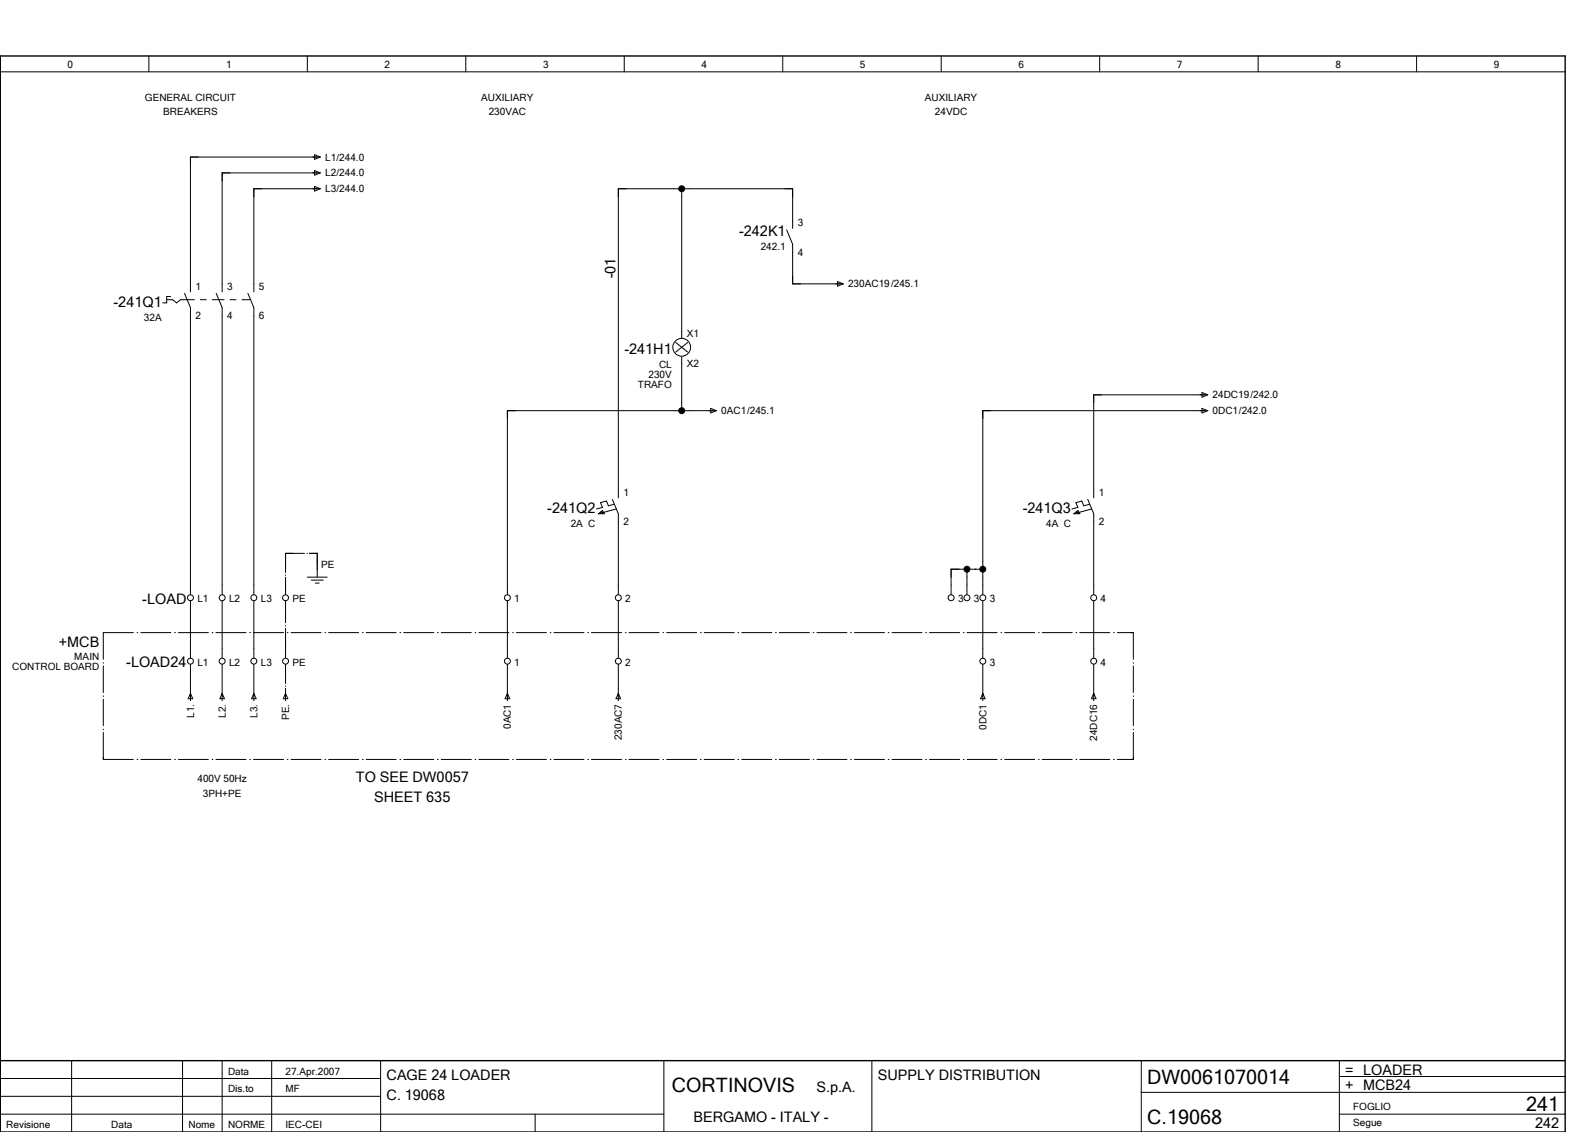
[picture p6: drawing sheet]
<svg xmlns="http://www.w3.org/2000/svg" width="399mm" height="286mm" viewBox="0 0 399 286" stroke-linecap="round" stroke-linejoin="round" font-family="sans-serif">
<g fill="none" stroke="#000" stroke-width=".25">
<path d="M.1 18.1h395M37.6 14.1v4M77.6 14.1v4M117.6 14.1v4M157.6 14.1v4M197.6 14.1v4M237.6 14.1v4M277.6 14.1v4M317.6 14.1v4M357.6 14.1v4M79.4 39.1l1.5 .5-1.5 .6zM80.8 39.6h-32.7v34"/>
<path d="M79.4 43.1l1.5 .5-1.5 .6zM79.4 47l1.5 .6-1.5 .6zM80.8 43.6h-24.7v30M80.8 47.6h-16.7v26M172.1 47.6v37.6M198.6 58l1.5 3.6v10h12.7M200.1 57.6v-10h-44v78M42.1 75.6h1.5l1 .8 1-.8h3.5M43.1 74.8h-1v1.6h-1M46.6 74l1.5 3.6v72.4M50.6 75.6h1.5M53.6 75.6h3"/>
<path d="M54.6 74l1.5 3.6v72.4M58.1 75.6h1.5M61.1 75.6h2M62.6 74l1.5 3.6v72.4M211.4 71.1l1.5 .5-1.5 .6zM170.6 86.4l3 2.4M172.1 90v13.6M173.6 86.4l-3 2.4M303.4 99.1l1.5 .5-1.5 .6zM304.7 99.6h-28.6v26M179.4 103l1.5 .6-1.5 .6zM180.7 103.6h-52.6v46.4"/>
<path d="M303.4 103l1.5 .6-1.5 .6zM304.7 103.6h-56.6v46.4M76.9 139.6h-4.8v4.9M77.5 139.6h.1M78.1 139.6h2v6M151.1 129.6l1-.8 .5 .8zM151.6 129.2h.5v.4M154.6 126l1.5 3.6v20.4M155.1 127.2l-1.5 .4-.5-1.2-1.5 .4 .5 1.2-1.5 .4M155.6 128.4l-4.5 1.2M271.1 129.6l1-.8 .5 .8zM271.6 129.2h.5v.4"/>
<path d="M274.6 126l1.5 3.6v20.4M275.1 127.2l-1.5 .4-.5-1.2-1.5 .4 .5 1.2-1.5 .4M275.6 128.4l-4.5 1.2M33.7 159.6h-7.6v6.8M34.6 159.6h.2M35.6 159.6h7.5M44.1 159.6h.2M45 159.6h7.6M48.1 151.6v14.4M53.5 159.6h.2M54.5 159.6h7.6M56.1 151.6v14.4"/>
<path d="M63 159.6h.2M64 159.6h7.6M64.1 151.6v14.4M72.1 145.1v.1M72.1 145.7v4.3M72.1 151.6v5.6M72.1 157.8v.2M72.1 158.5v7.5M72.5 159.6h.2M73.5 159.6h7.5M77.6 145.6h5M78.6 146.4h3"/>
<path d="M79.6 147.1h1M82 159.6h.2M83 159.6h7.5M91.5 159.6h.2M92.4 159.6h7.6M101 159.6h.1M101.9 159.6h7.6M110.4 159.6h.2M111.4 159.6h7.6M119.9 159.6h.2M120.9 159.6h7.5M128.1 151.6v14.4"/>
<path d="M129.4 159.6h.2M130.3 159.6h7.6M138.9 159.6h.2M139.8 159.6h7.6M148.4 159.6h.2M149.3 159.6h7.6M156.1 151.6v14.4M157.9 159.6h.1M158.8 159.6h7.6M167.3 159.6h.2M168.3 159.6h7.6M176.8 159.6h.2"/>
<path d="M177.7 159.6h7.6M186.3 159.6h.2M187.2 159.6h7.6M195.8 159.6h.2M196.7 159.6h7.6M205.2 159.6h.2M206.2 159.6h7.6M214.7 159.6h.2M215.7 159.6h7.6M224.2 159.6h.2M225.2 159.6h7.5M233.7 159.6h.2"/>
<path d="M234.6 159.6h7.6M243.1 159.6h.2M244.1 143.6v6.4M244.1 159.6h7.6M246.1 143.6h.1M248.1 143.6h-8v6.4M248.1 151.6v14.4M252.6 159.6h.2M253.6 159.6h7.6M262.1 159.6h.2M263.1 159.6h7.6M271.6 159.6h.2"/>
<path d="M272.6 159.6h7.5M276.1 151.6v14.4M281.1 159.6h.2M282 159.6h4.1v6.8M26.1 167.2v.2M26.1 168v6.8M26.1 175.6v.2M26.1 176.4v6.7M48.1 167.6v9.2M48.1 175l.6 1.3h-1.2zM56.1 167.6v9.2M56.1 175l.6 1.3h-1.2z"/>
<path d="M64.1 167.6v9.2M64.1 175l.6 1.3h-1.2zM72.1 167.6v4.9M72.1 173.1v.1M72.1 173.6v3.2M72.1 175l.5 1.3h-1.1zM128.1 167.6v9.2M128.1 175l.5 1.3h-1.1zM156.1 167.6v9.2M156.1 175l.5 1.3h-1.1zM248.1 167.6v9.2M248.1 175l.6 1.3h-1.2z"/>
<path d="M276.1 167.6v9.2M276.1 175l.6 1.3h-1.2zM286.1 167.2v.2M286.1 168v6.8M286.1 175.6v.2M286.1 176.4v6.7M26.1 184v.1M26.1 184.8v6.8h7.6M34.6 191.6h.2M35.6 191.6h7.5M44.1 191.6h.2M45 191.6h7.6"/>
<path d="M53.5 191.6h.2M54.5 191.6h7.6M63 191.6h.2M64 191.6h7.6M72.5 191.6h.2M73.5 191.6h7.5M82 191.6h.2M83 191.6h7.5M91.5 191.6h.2M92.4 191.6h7.6M101 191.6h.1M101.9 191.6h7.6"/>
<path d="M110.4 191.6h.2M111.4 191.6h7.6M119.9 191.6h.2M120.9 191.6h7.5M129.4 191.6h.2M130.3 191.6h7.6M138.9 191.6h.2M139.8 191.6h7.6M148.4 191.6h.2M149.3 191.6h7.6M157.9 191.6h.1M158.8 191.6h7.6"/>
<path d="M167.3 191.6h.2M168.3 191.6h7.6M176.8 191.6h.2M177.7 191.6h7.6M186.3 191.6h.2M187.2 191.6h7.6M195.8 191.6h.2M196.7 191.6h7.6M205.2 191.6h.2M206.2 191.6h7.6M214.7 191.6h.2M215.7 191.6h7.6"/>
<path d="M224.2 191.6h.2M225.2 191.6h7.5M233.7 191.6h.2M234.6 191.6h7.6M243.1 191.6h.2M244.1 191.6h7.6M252.6 191.6h.2M253.6 191.6h7.6M262.1 191.6h.2M263.1 191.6h7.6M271.6 191.6h.2M272.6 191.6h7.5"/>
<path d="M281.1 191.6h.2M286.1 184.8v6.8h-4.1M286.1 184v.1M.1 255.6v30M.1 276.6h96M.1 272.1h96M18.1 267.6v18M46.1 267.6v18M56.1 267.6v18M68.6 267.6v18M96.1 267.6v18M167.6 267.6v18"/>
<path d="M220.1 267.6v18M288.1 267.6v18M288.1 275.6h107M338.1 271.6h57M338.1 267.6v18M.1 281.1h167.5M135.1 281.1v4.5M338.1 281.1h57"/>
<circle cx="172.1" cy="87.6" r="2.25"/>
<circle cx="48.1" cy="150.8" r=".75"/>
<circle cx="56.1" cy="150.8" r=".75"/>
<circle cx="64.1" cy="150.8" r=".75"/>
<circle cx="72.1" cy="150.8" r=".75"/>
<circle cx="128.1" cy="150.8" r=".75"/>
<circle cx="156.1" cy="150.8" r=".75"/>
<circle cx="240.1" cy="150.8" r=".75"/>
<circle cx="244.1" cy="150.8" r=".75"/>
<circle cx="248.1" cy="150.8" r=".75"/>
<circle cx="276.1" cy="150.8" r=".75"/>
<circle cx="48.1" cy="166.8" r=".75"/>
<circle cx="56.1" cy="166.8" r=".75"/>
<circle cx="64.1" cy="166.8" r=".75"/>
<circle cx="72.1" cy="166.8" r=".75"/>
<circle cx="128.1" cy="166.8" r=".75"/>
<circle cx="156.1" cy="166.8" r=".75"/>
<circle cx="248.1" cy="166.8" r=".75"/>
<circle cx="276.1" cy="166.8" r=".75"/>
</g>
<path d="M.1 14.1h395v271.5h-395zM.1 267.6h395" fill="none" stroke="#000" stroke-width=".35"/>
<g fill="#000" stroke="#000" stroke-width=".25">
<circle cx="172.1" cy="47.6" r=".75"/>
<circle cx="172.1" cy="103.6" r=".75"/>
<circle cx="244.1" cy="143.6" r=".75"/>
<circle cx="248.1" cy="143.6" r=".75"/>
</g>
<g font-size="5">
<text x="169.6" y="275.6">CORTINOVIS</text>
<text x="289.6" y="273.6">DW0061070014</text>
<text x="385.2" y="280.4">241</text>
<text x="289.6" y="283.6">C.19068</text>
</g>
<g font-size="3.6">
<text x="186.6" y="59.6">­242K1</text>
<text x="155.3" y="70.3" transform="rotate(-90 155.3 70.3)">­01</text>
<text x="28.7" y="77.4">­241Q1</text>
<text x="157.6" y="89.4">­241H1</text>
<text x="138.2" y="129.4">­241Q2</text>
<text x="258.2" y="129.4">­241Q3</text>
<text x="35.9" y="152.3">­LOAD</text>
<text x="14.8" y="163.1">+MCB</text>
<text x="31.9" y="168.3">­LOAD24</text>
<text x="89.8" y="197.4">TO SEE DW0057</text>
<text x="94.5" y="202.4">SHEET 635</text>
<text x="97.6" y="272.6">CAGE 24 LOADER</text>
<text x="206.1" y="275.6">S.p.A.</text>
<text x="221.6" y="272.6">SUPPLY DISTRIBUTION</text>
<text x="339.6" y="271.1">= LOADER</text>
<text x="339.6" y="275.1">+ MCB24</text>
<text x="97.6" y="277.6">C. 19068</text>
<text x="175" y="283.1">BERGAMO ­ ITALY ­</text>
<text x="387.5" y="284.6">242</text>
</g>
<g font-size="2.5">
<text x="17.1" y="17.1">0</text>
<text x="57.1" y="17.1">1</text>
<text x="97.1" y="17.1">2</text>
<text x="137.1" y="17.1">3</text>
<text x="177.1" y="17.1">4</text>
<text x="217.1" y="17.1">5</text>
<text x="257.1" y="17.1">6</text>
<text x="297.1" y="17.1">7</text>
<text x="337.1" y="17.1">8</text>
<text x="377.1" y="17.1">9</text>
<text x="36.6" y="25.4">GENERAL CIRCUIT</text>
<text x="41.2" y="29">BREAKERS</text>
<text x="121.5" y="25.4">AUXILIARY</text>
<text x="123.4" y="29">230VAC</text>
<text x="233.5" y="25.4">AUXILIARY</text>
<text x="236" y="29">24VDC</text>
<text x="82.1" y="40.5">L1/244.0</text>
<text x="82.1" y="44.5">L2/244.0</text>
<text x="82.1" y="48.5">L3/244.0</text>
<text x="201.4" y="57.1">3</text>
<text x="192" y="63.1">242.1</text>
<text x="201.4" y="64.5">4</text>
<text x="49.4" y="73.1">1</text>
<text x="57.3" y="73.1">3</text>
<text x="65.4" y="73.1">5</text>
<text x="214.1" y="72.5">230AC19/245.1</text>
<text x="36.3" y="80.9">32A</text>
<text x="49.4" y="80.5">2</text>
<text x="57.3" y="80.5">4</text>
<text x="65.4" y="80.5">6</text>
<text x="173.4" y="85.1">X1</text>
<text x="163.7" y="95.4">230V</text>
<text x="166.3" y="92.9">CL</text>
<text x="173.4" y="92.5">X2</text>
<text x="161" y="97.9">TRAFO</text>
<text x="306.1" y="100.5">24DC19/242.0</text>
<text x="182.1" y="104.5">0AC1/245.1</text>
<text x="306.1" y="104.5">0DC1/242.0</text>
<text x="157.3" y="125.1">1</text>
<text x="277.4" y="125.1">1</text>
<text x="144.1" y="132.9">2A C</text>
<text x="157.3" y="132.5">2</text>
<text x="264.1" y="132.9">4A C</text>
<text x="277.4" y="132.5">2</text>
<text x="81.1" y="143.4">PE</text>
<text x="49.8" y="151.9">L1</text>
<text x="57.8" y="151.9">L2</text>
<text x="65.8" y="151.9">L3</text>
<text x="73.8" y="151.9">PE</text>
<text x="129.8" y="151.9">1</text>
<text x="157.8" y="151.9">2</text>
<text x="241.8" y="151.9">3</text>
<text x="245.8" y="151.9">3</text>
<text x="249.8" y="151.9">3</text>
<text x="277.8" y="151.9">4</text>
<text x="18.8" y="166.6">MAIN</text>
<text x="49.8" y="167.9">L1</text>
<text x="57.8" y="167.9">L2</text>
<text x="65.8" y="167.9">L3</text>
<text x="73.8" y="167.9">PE</text>
<text x="129.8" y="167.9">1</text>
<text x="157.8" y="167.9">2</text>
<text x="249.8" y="167.9">3</text>
<text x="277.8" y="167.9">4</text>
<text x="3.1" y="169.1">CONTROL BOARD</text>
<text x="49" y="181.1" transform="rotate(-90 49 181.1)">L1.</text>
<text x="57" y="181.1" transform="rotate(-90 57 181.1)">L2.</text>
<text x="65" y="181.1" transform="rotate(-90 65 181.1)">L3.</text>
<text x="73" y="181.7" transform="rotate(-90 73 181.7)">PE.</text>
<text x="129" y="183.9" transform="rotate(-90 129 183.9)">0AC1</text>
<text x="249" y="184.1" transform="rotate(-90 249 184.1)">0DC1</text>
<text x="157" y="186.7" transform="rotate(-90 157 186.7)">230AC7</text>
<text x="277" y="186.9" transform="rotate(-90 277 186.9)">24DC16</text>
<text x="49.8" y="197.4">400V 50Hz</text>
<text x="51.2" y="201">3PH+PE</text>
<text x="57.6" y="271.1">Data</text>
<text x="57.6" y="275.6">Dis.to</text>
<text x="72.1" y="271.1">27.Apr.2007</text>
<text x="72.1" y="275.6">MF</text>
<text x="341.6" y="280.1">FOGLIO</text>
<text x="1.6" y="284.6">Revisione</text>
<text x="28.1" y="284.6">Data</text>
<text x="47.6" y="284.6">Nome</text>
<text x="57.6" y="284.6">NORME</text>
<text x="72.1" y="284.6">IEC­CEI</text>
<text x="341.6" y="284.1">Segue</text>
</g>
</svg>
